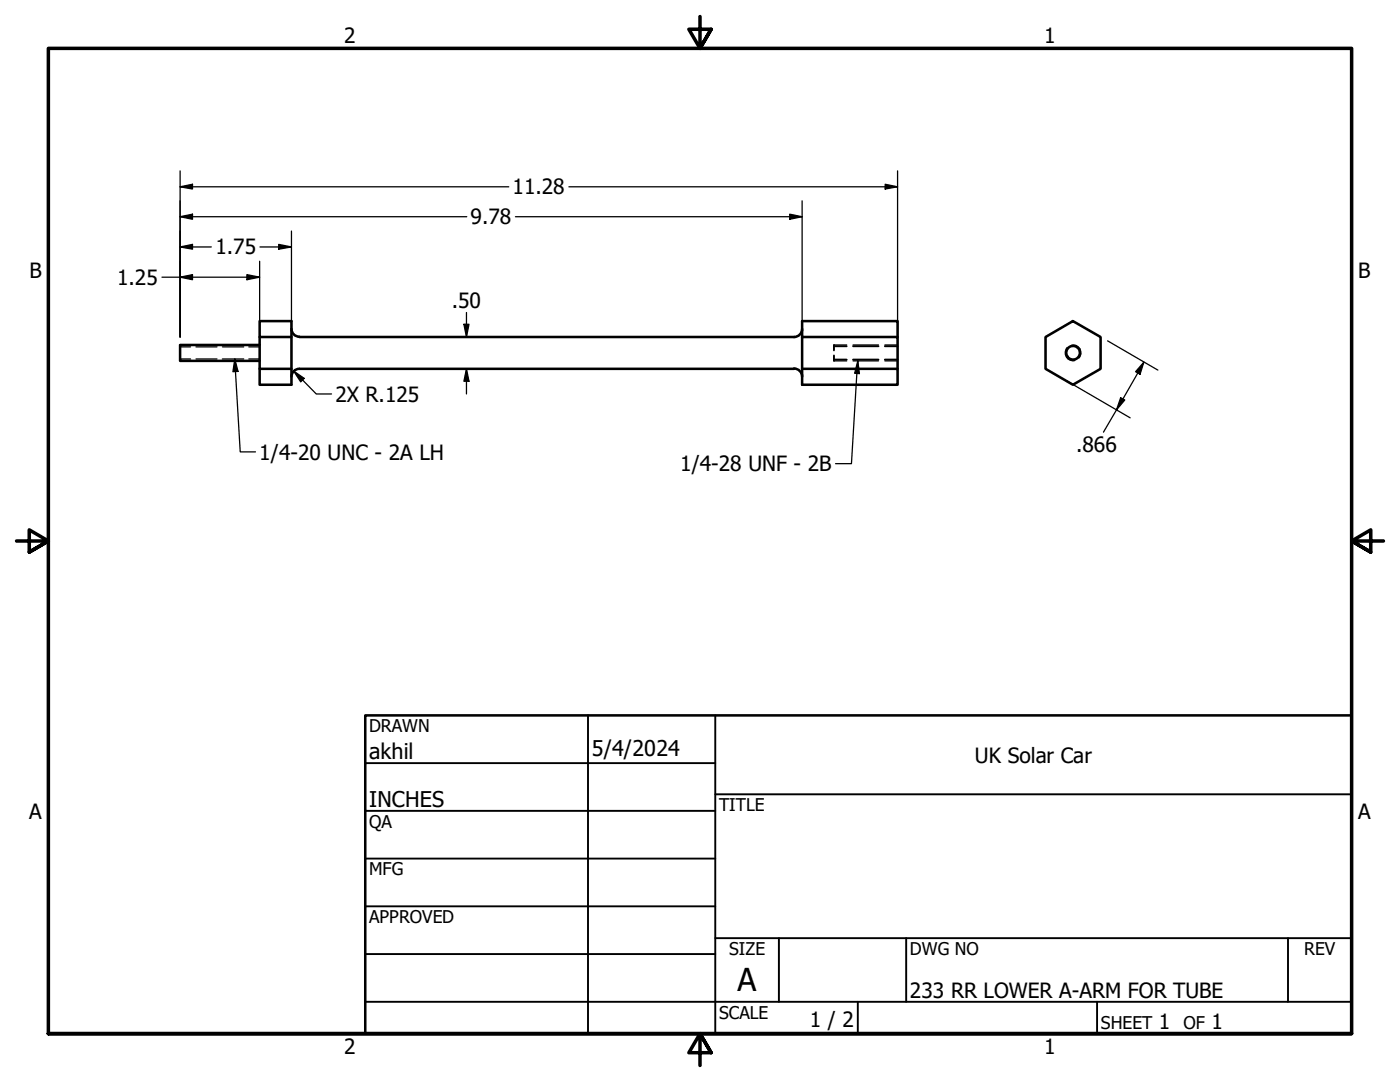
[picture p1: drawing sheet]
<svg xmlns="http://www.w3.org/2000/svg" width="279mm" height="216mm" viewBox="0 0 279 216" stroke-linecap="round" stroke-linejoin="round" font-family="sans-serif">
<!-- layer: Hidden (ANSI) -->
<path d="M166.4 69.1h2.6M166.4 71.8h2.6M166.4 68.8v1.1M166.4 70.9v1.1M170.2 69.1h5.1M170.2 71.8h5.1M176.6 69.1h2.5M176.6 71.8h2.5" fill="none" stroke="#000" stroke-width=".38"/>
<!-- layer: Hidden Narrow (ANSI) -->
<g fill="none" stroke="#000" stroke-width=".25">
<path d="M35.9 71.6h2.1M35.9 69.2h2.1M39.1 71.6h4.2M39.1 69.2h4.2M44.4 71.6h4.2M44.4 69.2h4.2M49.7 71.6h2.1M49.7 69.2h2.1M166.4 68.8h2.6M166.4 72h2.6M170.2 68.8h5.1M170.2 72h5.1"/>
<path d="M176.6 68.8h2.5M176.6 72h2.5M213 69.3a1.59 1.59 0 0 0-.2 1.9 1.59 1.59 0 0 0 1.7 .7M213.8 68.9a1.54 1.54 0 0 1 1.7 .7 1.54 1.54 0 0 1-.2 1.8"/>
</g>
<!-- layer: Visible (ANSI) -->
<g fill="none" stroke="#000" stroke-width=".51">
<path d="M51.8 68.8h-15.9v3.2h15.9M51.8 67.2v6.4h6.4M58.2 67.2h-6.4v-3.1h6.4v12.7h-6.4v-3.2M58.2 65.6a1.56 1.56 0 0 0 1.5 1.6M59.7 73.6a1.56 1.56 0 0 0-1.5 1.6M59.8 67.2h98.7M59.8 73.6h98.7M158.5 73.5a1.62 1.62 0 0 1 1.6 1.7M160.1 67.2h19v6.4M160.1 65.6a1.62 1.62 0 0 1-1.6 1.6M179.1 67.2v-3.1h-19v12.7h19v-3.2h-19M208.7 67.2l5.4-3.1 5.5 3.1v6.4l-5.5 3.2-5.4-3.2z"/>
<circle cx="214.2" cy="70.4" r="1.37"/>
</g>
<!-- layer: Border (ANSI) -->
<path d="M139.7 3.3v6.4l-2.2-3.9h4.4l-2.2 3.9 2.2-3.9M3.3 107.9h6.4l-3.9-2.2v4.5l3.9-2.3-3.9 2.3M276.1 107.9h-6.4l3.9-2.2v4.5l-3.9-2.3 3.9 2.3M9.7 206.2v-196.5h260v196.5h-260h260M141.9 210.1l-2.2-3.9 2.2 3.9h-4.4l2.2-3.9v6.4" fill="none" stroke="#000" stroke-width=".7"/>
<!-- layer: Title (ANSI) -->
<g fill="none" stroke="#000" stroke-width=".38">
<path d="M72.9 152.3h69.8M117.3 142.7v63.5M142.7 158.5h127M142.7 142.7v63.5M72.9 161.8h69.8M72.9 171.3h69.8M72.9 199.9h196.8M72.9 180.8h69.8M72.9 190.4h69.8M142.7 187.2h127M155.4 187.2v12.7M171.2 199.9v6.3"/>
<path d="M180.8 187.2v12.7M218.9 199.9v6.3M257 187.2v12.7"/>
</g>
<path d="M72.9 142.7h196.8v63.5h-196.8z" fill="none" stroke="#000" stroke-width=".51"/>
<!-- layer: Dimension (ANSI) -->
<g fill="none" stroke="#000" stroke-width=".25">
<path d="M35.9 37.3l2.5-.5v.9zM35.9 34.1v33.1M35.9 37.3h65.6M113.5 37.3h65.6M176.7 36.8l2.4 .5-2.4 .4zM179.1 34.1v31.6M32.3 55.3h19.5M35.9 55.3l2.5-.5v1zM35.9 49.3l2.5-.5v.9zM35.9 43.2l2.5-.5v1.1zM35.9 49.3h6.3M35.9 43.2h57.3"/>
<path d="M49.3 54.8l2.5 .5-2.5 .5zM51.8 52.1v13.6M51.9 49.3h6.3M55.6 48.8l2.6 .5-2.6 .4zM58.2 46.1v19.6M102.9 43.2h57.2M157.6 42.7l2.5 .5-2.5 .6zM160.1 40.1v25.6M58.6 74l2.1 1.5-.7 .7zM58.6 74l4.5 4.6h3.1M92.6 64.7h1l-.5 2.5zM93.1 73.6l.5 2.5h-1z"/>
<path d="M93.1 62.4v4.8M93.1 73.6v5M212.8 75.9l12.8 7.5M221 68l10.1 5.9M223.6 79.4l.9 .4-1.7 2zM228.3 72.3l-.8 2.4-.9-.5zM228.3 72.3l-8.1 13.9"/>
</g>
<g fill="#000">
<path d="M35.9 37.3l2.5-.5v.9z" fill-rule="evenodd"/>
<path d="M176.7 36.8l2.4 .5-2.4 .4z" fill-rule="evenodd"/>
<path d="M35.9 55.3l2.5-.5v1z" fill-rule="evenodd"/>
<path d="M35.9 49.3l2.5-.5v.9z" fill-rule="evenodd"/>
<path d="M35.9 43.2l2.5-.5v1.1z" fill-rule="evenodd"/>
<path d="M49.3 54.8l2.5 .5-2.5 .5z" fill-rule="evenodd"/>
<path d="M55.6 48.8l2.6 .5-2.6 .4z" fill-rule="evenodd"/>
<path d="M157.6 42.7l2.5 .5-2.5 .6z" fill-rule="evenodd"/>
<path d="M58.6 74l2.1 1.5-.7 .7z" fill-rule="evenodd"/>
<path d="M92.6 64.7h1l-.5 2.5z" fill-rule="evenodd"/>
<path d="M93.1 73.6l.5 2.5h-1z" fill-rule="evenodd"/>
<path d="M223.6 79.4l.9 .4-1.7 2z" fill-rule="evenodd"/>
<path d="M228.3 72.3l-.8 2.4-.9-.5z" fill-rule="evenodd"/>
</g>
<!-- layer: Symbol (ANSI) -->
<path d="M46.9 71.6l.6 2.5-1 .1zM46.9 71.6l1 18.6h3.1M171.2 72l.3 2.5h-.9zM171.2 72l-1.3 20.5h-3.1" fill="none" stroke="#000" stroke-width=".25"/>
<g fill="#000">
<path d="M46.9 71.6l.6 2.5-1 .1z" fill-rule="evenodd"/>
<path d="M171.2 72l.3 2.5h-.9z" fill-rule="evenodd"/>
</g>
<text font-size="6.3" x="147.2" y="197.7">A</text>
<g font-size="4.3">
<text x="73.7" y="151.4">akhil</text>
<text x="118.1" y="150.8">5/4/2024</text>
<text x="73.7" y="161">INCHES</text>
</g>
<g font-size="4.2">
<text x="68.7" y="8.6">2</text>
<text x="208.4" y="8.6">1</text>
<text x="102.3" y="38.8">11.28</text>
<text x="93.9" y="44.8">9.78</text>
<text x="43" y="50.7">1.75</text>
<text x="5.9" y="55.5">B</text>
<text x="23.4" y="56.8">1.25</text>
<text x="271.1" y="55.5">B</text>
<text x="90.2" y="61.5">.50</text>
<text x="66.9" y="80.1">2X R.125</text>
<text x="51.8" y="91.7">1/4-20 UNC - 2A LH</text>
<text x="135.8" y="94">1/4-28 UNF - 2B</text>
<text x="214.8" y="90.2">.866</text>
<text x="194.6" y="152.2">UK Solar Car</text>
<text x="5.8" y="163.4">A</text>
<text x="271" y="163.4">A</text>
<text x="181.6" y="199.1">233 RR LOWER A-ARM FOR TUBE</text>
<text x="161.6" y="204.9">1 / 2</text>
<text x="231.3" y="205.4">1</text>
<text x="241.8" y="205.4">1</text>
<text x="68.7" y="210.3">2</text>
<text x="208.4" y="210.3">1</text>
</g>
<g font-size="3.5">
<text x="73.7" y="146">DRAWN</text>
<text x="143.5" y="161.8">TITLE</text>
<text x="73.7" y="165.2">QA</text>
<text x="73.7" y="174.7">MFG</text>
<text x="73.7" y="184.2">APPROVED</text>
<text x="145.5" y="190.6">SIZE</text>
<text x="181.6" y="190.6">DWG NO</text>
<text x="260.3" y="190.5">REV</text>
<text x="143.5" y="203.3">SCALE</text>
<text x="219.7" y="205.4">SHEET</text>
<text x="236.2" y="205.4">OF</text>
</g>
</svg>
